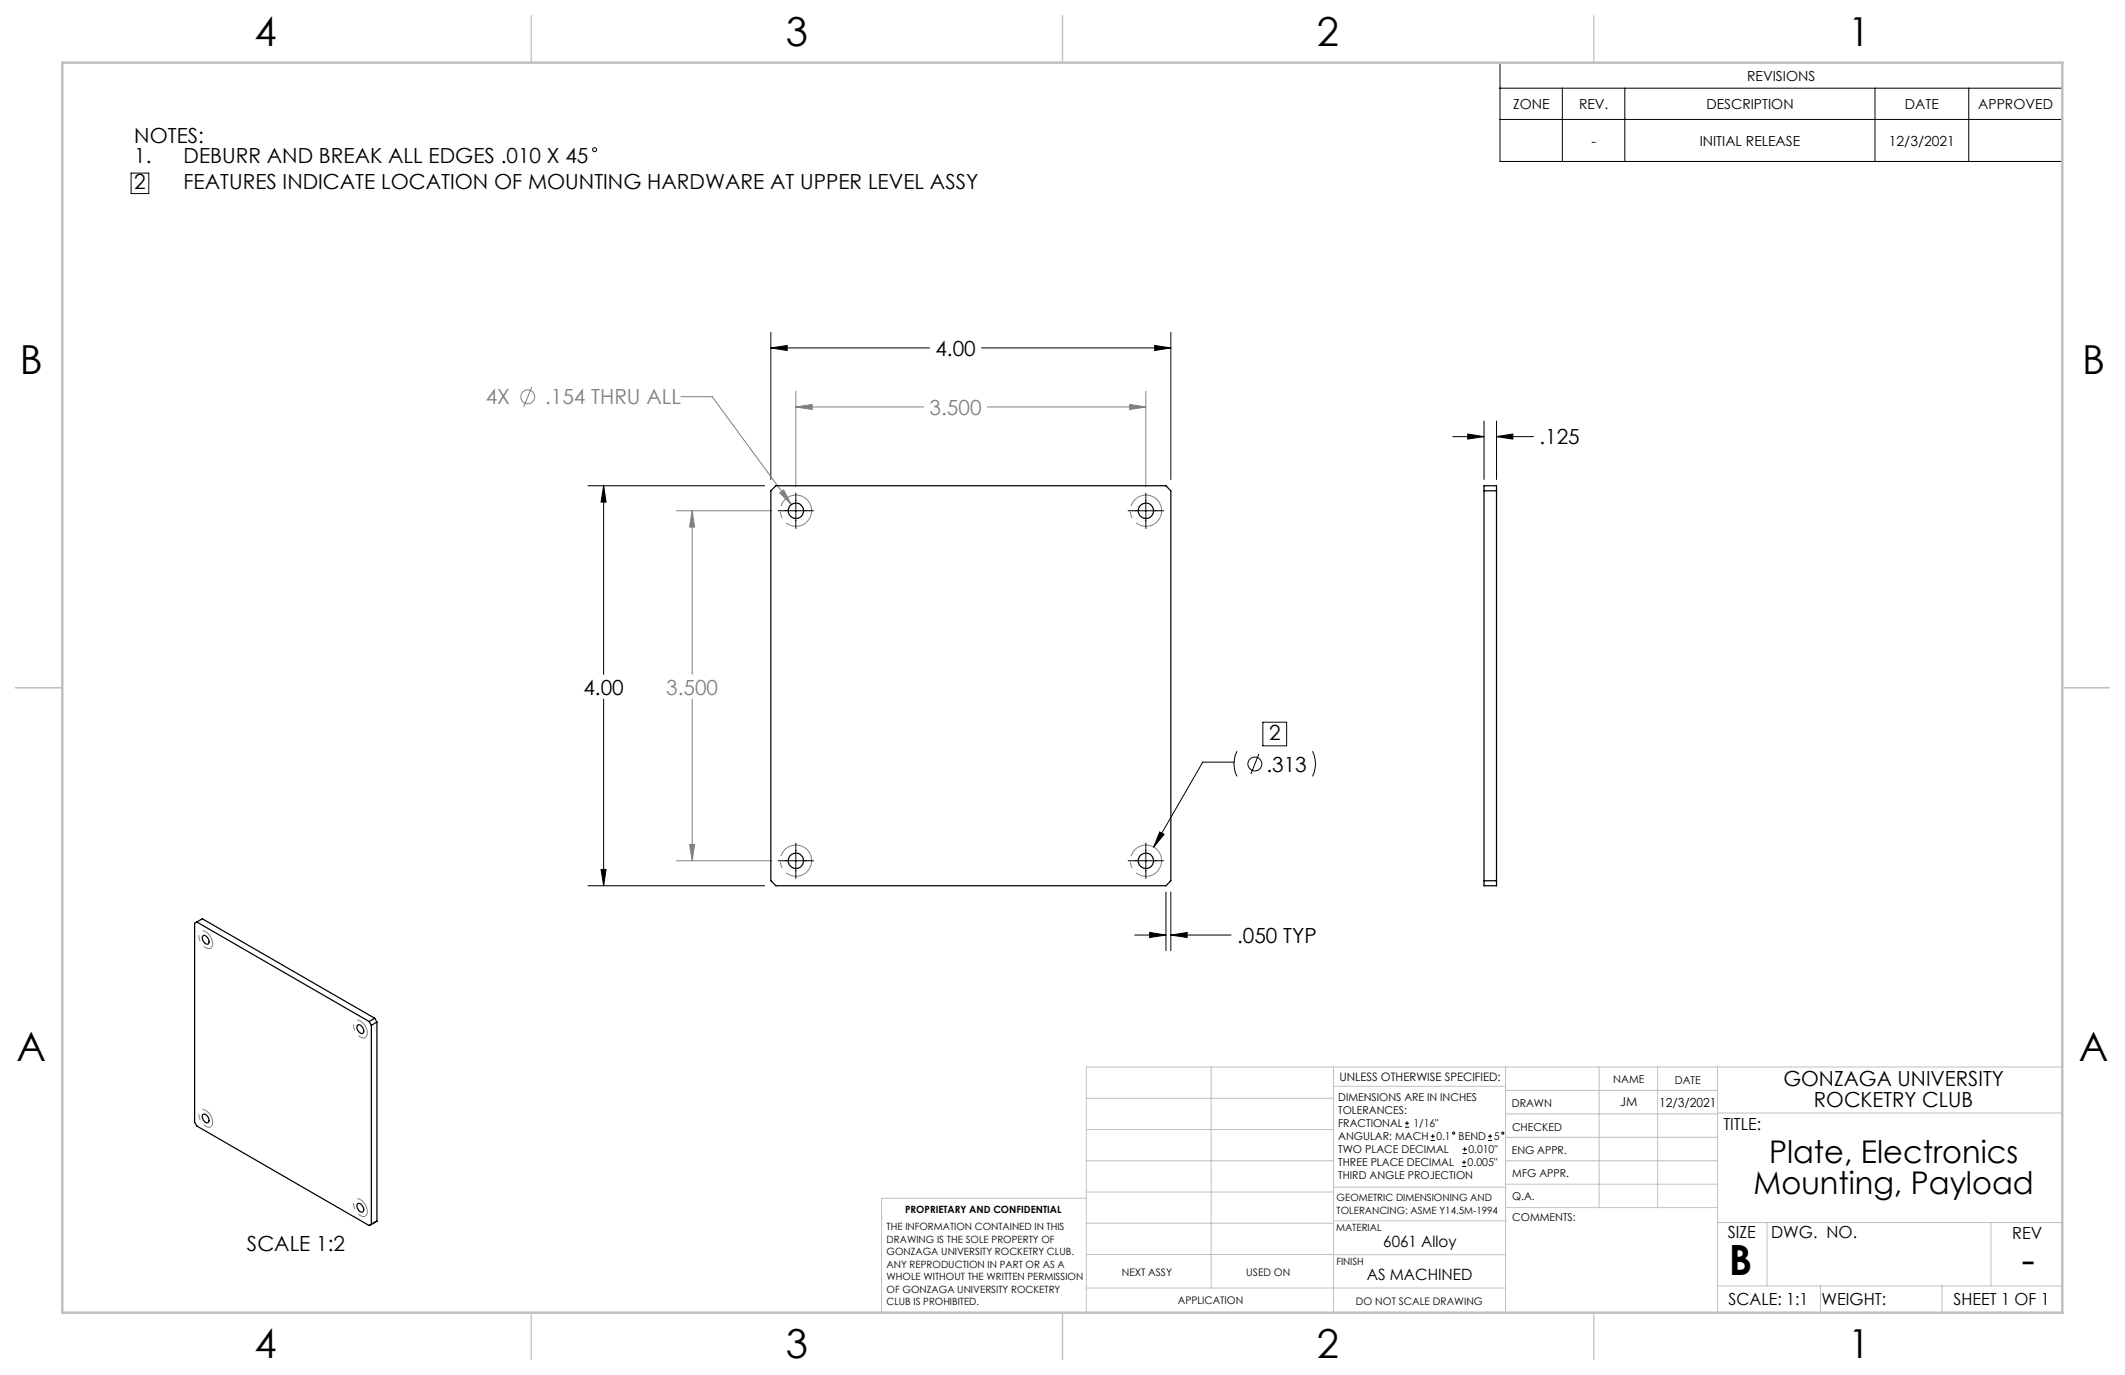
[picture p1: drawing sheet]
<svg xmlns="http://www.w3.org/2000/svg" width="432mm" height="279mm" viewBox="0 0 432 279" stroke-linecap="round" stroke-linejoin="round" font-family="sans-serif">
<g fill="none" stroke="#808080" stroke-width=".2">
<path d="M108.1 78.6l-1.7 4.1M161.7 79.5v19.4M232.8 79.5v19.4M138.4 80.6h6.3l16.1 21.9M161.7 82.7l3.3-.5v1zM161.7 82.7h26M200.6 82.7h32.2M229.6 82.2l3.2 .5-3.2 .5zM137.5 103.8h19.3M140.7 103.8l.4 3.3h-1zM140.7 103.8v33.2M158.4 100.2l.8-.6 1.6 2.9z"/>
<path d="M140.7 142.1v32.8M137.5 174.9h19.3M140.1 171.6h1l-.4 3.3z"/>
<circle cx="107.2" cy="80.6" r="1.42"/>
</g>
<g fill="none" stroke="#000" stroke-width=".2">
<path d="M304.8 12.7h114.3v20.1h-114.3zM304.8 17.9h114.3M317.5 17.9v14.9M330.2 17.9v14.9M381 17.9v14.9M400 17.9v14.9M26.6 35.2h3.6v4.1h-3.6zM304.8 24.3h114.3M156.6 70.7l3.3-.5v1zM156.6 67.5v29.9M156.6 70.7h32.3M199.5 70.7h38.4"/>
<path d="M234.6 70.2l3.3 .5-3.3 .5zM237.9 67.5v29.9M119.5 98.7h35.9M122.7 98.7l.5 3.3h-1.1zM122.7 98.7v38.3M295.2 88.7h6.4M298.2 88.2l3.4 .5-3.4 .5zM301.6 85.5v11.9M304.1 88.7l3.3-.5v1zM304.1 85.5v11.9M304.1 88.7h7.5M158.1 103.8h7.2"/>
<path d="M161.7 100.2v7.2M229.2 103.8h7.2M232.8 100.2v7.2M122.7 142.1v37.9M250.8 154.9h-6.4l-10 17.3M251.4 152.6a5.7 5.7 0 0 0 0 5.2M255.8 153.2l-1.6 4.1M256.6 146.8h4.8v4.8h-4.8zM266.7 152.6a5.7 5.7 0 0 1 0 5.2M119.5 180h35.9M122.1 176.7h1.1l-.5 3.3zM158.1 174.9h7.2"/>
<path d="M161.7 171.3v7.2M229.2 174.9h7.2M232.8 171.3v7.2M235.7 169.1l.8 .4-2.1 2.7zM230.6 190h6.3M233.6 189.5l3.3 .5-3.3 .5zM236.9 181.3v11.9M237.9 190l3.3-.5v1zM237.9 181.3v11.9M237.9 190h12.3M285.5 229.1h.8M285.5 228.2h.8"/>
<path d="M285.9 227.8v.9M290.7 231.7h.8M290.7 230.9h.8M291.1 230.5v.8M297.1 237h.8M297.1 236.2h.8M297.2 234.4h.9M297.2 233.5h.9M297.5 235.8v.8M297.6 233.1v.9M302.4 231.7h.8M302.4 230.9h.8"/>
<path d="M302.8 230.5v.8"/>
<circle cx="120.8" cy="30.4" r=".39"/>
<circle cx="255" cy="155.2" r="1.41"/>
<circle cx="295.4" cy="230.2" r=".21"/>
<circle cx="305.4" cy="230.3" r=".22"/>
</g>
<path d="M164.8 102.8a3.2 3.2 0 0 0-5.3-1.3 3.2 3.2 0 0 0 1.4 5.3 3.2 3.2 0 0 0 3.9-3.7v-.3M235.9 102.8a3.2 3.2 0 0 0-5.3-1.3 3.2 3.2 0 0 0 1.4 5.3 3.2 3.2 0 0 0 4-3.7l-.1-.3M164.8 174a3.2 3.2 0 0 0-5.3-1.3 3.2 3.2 0 0 0 1.4 5.2 3.2 3.2 0 0 0 3.9-3.7v-.2M235.9 174a3.2 3.2 0 0 0-5.3-1.3 3.2 3.2 0 0 0 1.4 5.2 3.2 3.2 0 0 0 4-3.7l-.1-.2" fill="none" stroke="#808080" stroke-width=".2" stroke-dasharray="15.2 1.3 1.3 1.3" stroke-dashoffset="7.2" stroke-linecap="butt"/>
<path d="M43.1 191.3a2.24 2.24 0 0 0-2.3-2.1 1.98 1.98 0 0 0 .4 2.8l.1 .2a1.01 1.01 0 0 0 .9 .6 1.01 1.01 0 0 0 .9-.6v-.9M74.6 209.4a2.24 2.24 0 0 0-2.3-2 1.98 1.98 0 0 0 .3 2.8l.1 .1a1.01 1.01 0 0 0 .9 .6 1.01 1.01 0 0 0 1-.5v-1M43.1 227.6a2.24 2.24 0 0 0-2.3-2.1 1.98 1.98 0 0 0 .4 2.8l.1 .2a1.01 1.01 0 0 0 .9 .6 1.01 1.01 0 0 0 .9-.6v-.9M74.6 245.7a2.24 2.24 0 0 0-2.3-2 1.98 1.98 0 0 0 .3 2.8l.1 .1a1.01 1.01 0 0 0 .9 .6 1.01 1.01 0 0 0 1-.5v-1" fill="none" stroke="#808080" stroke-width=".2" stroke-dasharray="15.2 1.3 1.3 1.3" stroke-dashoffset="12.1" stroke-linecap="butt"/>
<g fill="none" stroke="#c0c0c0" stroke-width=".2">
<path d="M246.1 216.8v44.9M271 216.8v49.9M305.9 216.8v49.9M324.9 216.8v28.6M336.8 216.8v28.6M349 216.8v49.9M419.1 216.8h-198.4v49.9M220.7 235.9h50.3M220.7 229.5h50.3M220.7 223.2h50.3M271 220.7h34.9M305.9 231.1h43.1"/>
<path d="M305.9 226.3h43.1M305.9 221.6h43.1M305.9 235.9h43.1M349 226.2h70.1M220.7 248.6h50.3M220.7 242.2h50.3M220.7 254.9h50.3M220.7 243.5h-41.6v23.2M271 255h34.9M271 248.1h35M271 241.2h35M305.9 240.6h43.1"/>
<path d="M306 245.4h43M349 248.4h70.1M359.1 248.4v12.9M404.6 248.4v12.9M220.7 261.7h85.2M349 261.3h70.1M369.9 261.3v5.4M394.6 261.3v5.4"/>
</g>
<path d="M108 3.2v9.5M215.9 3.2v9.5M323.8 3.2v9.5M3.1 139.7h9.6M419.1 139.7h9.5M108 266.7v9.6M215.9 266.7v9.6M323.8 266.7v9.6" fill="none" stroke="#c0c0c0" stroke-width=".25"/>
<path d="M12.7 12.7h406.4v254h-406.4z" fill="none" stroke="#c0c0c0" stroke-width=".5"/>
<path d="M156.6 70.7l3.3-.5v1zM234.6 70.2l3.3 .5-3.3 .5zM122.7 98.7l.5 3.3h-1.1zM122.1 176.7h1.1l-.5 3.3zM235.7 169.1l-1.3 3.1 2.1-2.7zM233.6 189.5l3.3 .5-3.3 .5zM237.9 190l3.3-.5v1zM304.1 88.7l3.3-.5v1zM298.2 88.2l3.4 .5-3.4 .5z" fill="#000"/>
<path d="M158.4 100.2l2.4 2.3-1.6-2.9zM161.7 82.7l3.3-.5v1zM229.6 82.2l3.2 .5-3.2 .5zM140.7 103.8l.4 3.3h-1zM140.1 171.6h1l-.4 3.3z" fill="#808080"/>
<g fill="none" stroke="#000" stroke-width=".25">
<path d="M156.6 99.7l1.1-1h79.2l1 1v79.3l-1 1h-79.2l-1.1-1zM301.6 98.7h2.5v81.3h-2.5zM301.6 99.7h2.5M301.6 179h2.5M40 187.4l-.5 .2v40.4l.5 .8 35 20.2M40 187.4l35 20.2M40 187.4l1.1-.7 35 20.2M41.2 190.2a.99 .99 0 0 1 1.3 1.2 .51 .51 0 0 1-.5 .5 .51 .51 0 0 1-.5-.4l-.4-.6zM72.6 208.4a.99 .99 0 0 1 1.3 1.1 .51 .51 0 0 1-.5 .6 .51 .51 0 0 1-.5-.5l-.3-.6zM75 207.6l.5 .8M75.5 208.4v40.4l-.5 .2M76.1 206.9l-1.1 .7"/>
<path d="M76.1 206.9l.5 .8M76.6 207.7l-1.1 .7M76.6 207.7v40.4M41.2 226.5a1.03 1.03 0 0 1 1.3 1.2 .51 .51 0 0 1-.5 .5 .51 .51 0 0 1-.5-.4l-.4-.8zM72.6 244.7a.99 .99 0 0 1 1.3 1.1 .52 .52 0 0 1-.5 .5 .52 .52 0 0 1-.5-.4l-.3-.6zM76.6 248.1l-.5 .3M76.6 248.1l-1.6 .9"/>
<circle cx="161.7" cy="103.8" r="1.56"/>
<circle cx="232.9" cy="103.8" r="1.56"/>
<circle cx="161.7" cy="174.9" r="1.56"/>
<circle cx="232.9" cy="174.9" r="1.56"/>
</g>
<g font-size="8.5">
<text x="351.3" y="259">B</text>
<text x="410.8" y="258.9">-</text>
</g>
<g font-size="8.1">
<text x="51.7" y="9.3">4</text>
<text x="159.7" y="9.3">3</text>
<text x="267.6" y="9.3">2</text>
<text x="375.6" y="9.3">1</text>
<text x="4" y="76">B</text>
<text x="423.1" y="76">B</text>
<text x="3.3" y="215.7">A</text>
<text x="422.4" y="215.7">A</text>
<text x="51.7" y="276">4</text>
<text x="159.7" y="276">3</text>
<text x="267.6" y="276">2</text>
<text x="375.6" y="276">1</text>
</g>
<g font-size="6.3">
<text x="359.5" y="236.4">Plate, Electronics</text>
<text x="356.3" y="242.7">Mounting, Payload</text>
</g>
<g font-size="4.2">
<text x="27.3" y="29">NOTES:</text>
<text x="27.3" y="33.2">1.</text>
<text x="37.3" y="33.2">DEBURR AND BREAK ALL EDGES .010 X 45</text>
<text x="27.3" y="38.4">2</text>
<text x="37.3" y="38.4">FEATURES INDICATE LOCATION OF MOUNTING HARDWARE AT UPPER LEVEL ASSY</text>
<text x="190.1" y="72.3">4.00</text>
<text x="312.8" y="90.3">.125</text>
<text x="118.6" y="141.1">4.00</text>
<text x="257.9" y="150.3">2</text>
<text x="257.3" y="156.8">.313</text>
<text x="251.4" y="191.6">.050 TYP</text>
<text x="362.4" y="220.7">GONZAGA UNIVERSITY</text>
<text x="368.6" y="225">ROCKETRY CLUB</text>
<text x="50.2" y="254.2">SCALE 1:2</text>
</g>
<g font-size="4.2" fill="#808080">
<text x="98.7" y="82.2">4X</text>
<text x="110.8" y="82.2">.154 THRU ALL</text>
<text x="188.9" y="84.3">3.500</text>
<text x="135.4" y="141.1">3.500</text>
</g>
<g font-size="3.4">
<text x="350.2" y="229.5">TITLE:</text>
<text x="351.1" y="251.6">SIZE</text>
<text x="359.9" y="251.6">DWG. NO.</text>
<text x="408.9" y="251.7">REV</text>
<text x="351.2" y="265.2">SCALE: 1:1</text>
<text x="370.1" y="265.3">WEIGHT:</text>
<text x="396.9" y="265.2">SHEET 1 OF 1</text>
</g>
<g font-size="3.2">
<text x="281.1" y="253.3">6061 Alloy</text>
<text x="277.7" y="260.1">AS MACHINED</text>
</g>
<g font-size="2.8">
<text x="355" y="16.4">REVISIONS</text>
<text x="307.4" y="22.1">ZONE</text>
<text x="320.9" y="22.1">REV.</text>
<text x="346.7" y="22.1">DESCRIPTION</text>
<text x="387.1" y="22.1">DATE</text>
<text x="402" y="22.1">APPROVED</text>
<text x="323.4" y="29.6">-</text>
<text x="345.4" y="29.6">INITIAL RELEASE</text>
<text x="383.8" y="29.6">12/3/2021</text>
</g>
<g font-size="2.5">
<text x="329.2" y="224.8">JM</text>
<text x="337.1" y="224.9">12/3/2021</text>
</g>
<text font-size="2.4" x="272.2" y="219.7">UNLESS OTHERWISE SPECIFIED:</text>
<g font-size="2.2">
<text x="327.8" y="220.1">NAME</text>
<text x="340.3" y="220.2">DATE</text>
<text x="271.9" y="223.7">DIMENSIONS ARE IN INCHES</text>
<text x="271.9" y="226.4">TOLERANCES:</text>
<text x="307.2" y="224.9">DRAWN</text>
<text x="271.9" y="229">FRACTIONAL</text>
<text x="271.9" y="231.7">ANGULAR: MACH</text>
<text x="287.2" y="229.1">1/16&quot;</text>
<text x="291.9" y="231.7">0.1</text>
<text x="296.4" y="231.7">BEND</text>
<text x="303.5" y="231.7">5</text>
<text x="307.3" y="229.8">CHECKED</text>
<text x="271.9" y="237">THREE PLACE DECIMAL</text>
<text x="271.9" y="239.7">THIRD ANGLE PROJECTION</text>
<text x="271.9" y="234.4">TWO PLACE DECIMAL</text>
<text x="298.2" y="237">0.005&quot;</text>
<text x="298.4" y="234.4">0.010&quot;</text>
<text x="307.2" y="234.5">ENG APPR.</text>
<text x="307.3" y="239.2">MFG APPR.</text>
<text x="307.3" y="243.9">Q.A.</text>
<text x="307.3" y="248.1">COMMENTS:</text>
</g>
<g font-size="2.1">
<text x="227.9" y="259.2">NEXT ASSY</text>
<text x="253.3" y="259.2">USED ON</text>
<text x="239.3" y="265">APPLICATION</text>
<text x="275.5" y="265.1">DO NOT SCALE DRAWING</text>
</g>
<g font-size="2">
<text x="271.6" y="244.1">GEOMETRIC DIMENSIONING AND</text>
<text x="180.2" y="250">THE INFORMATION CONTAINED IN THIS</text>
<text x="183.9" y="246.4">PROPRIETARY AND CONFIDENTIAL</text>
<text x="271.5" y="250.2">MATERIAL</text>
<text x="271.6" y="246.6">TOLERANCING: ASME Y14.5M-1994</text>
<text x="180.2" y="252.5">DRAWING IS THE SOLE PROPERTY OF</text>
<text x="180.2" y="255.1">GONZAGA UNIVERSITY ROCKETRY CLUB.</text>
<text x="180.2" y="257.6">ANY REPRODUCTION IN PART OR AS A</text>
<text x="271.5" y="257">FINISH</text>
<text x="180.2" y="260.1">WHOLE WITHOUT THE WRITTEN PERMISSION</text>
<text x="180.2" y="262.6">OF GONZAGA UNIVERSITY ROCKETRY</text>
<text x="180.2" y="265.2">CLUB IS PROHIBITED.</text>
</g>
</svg>
